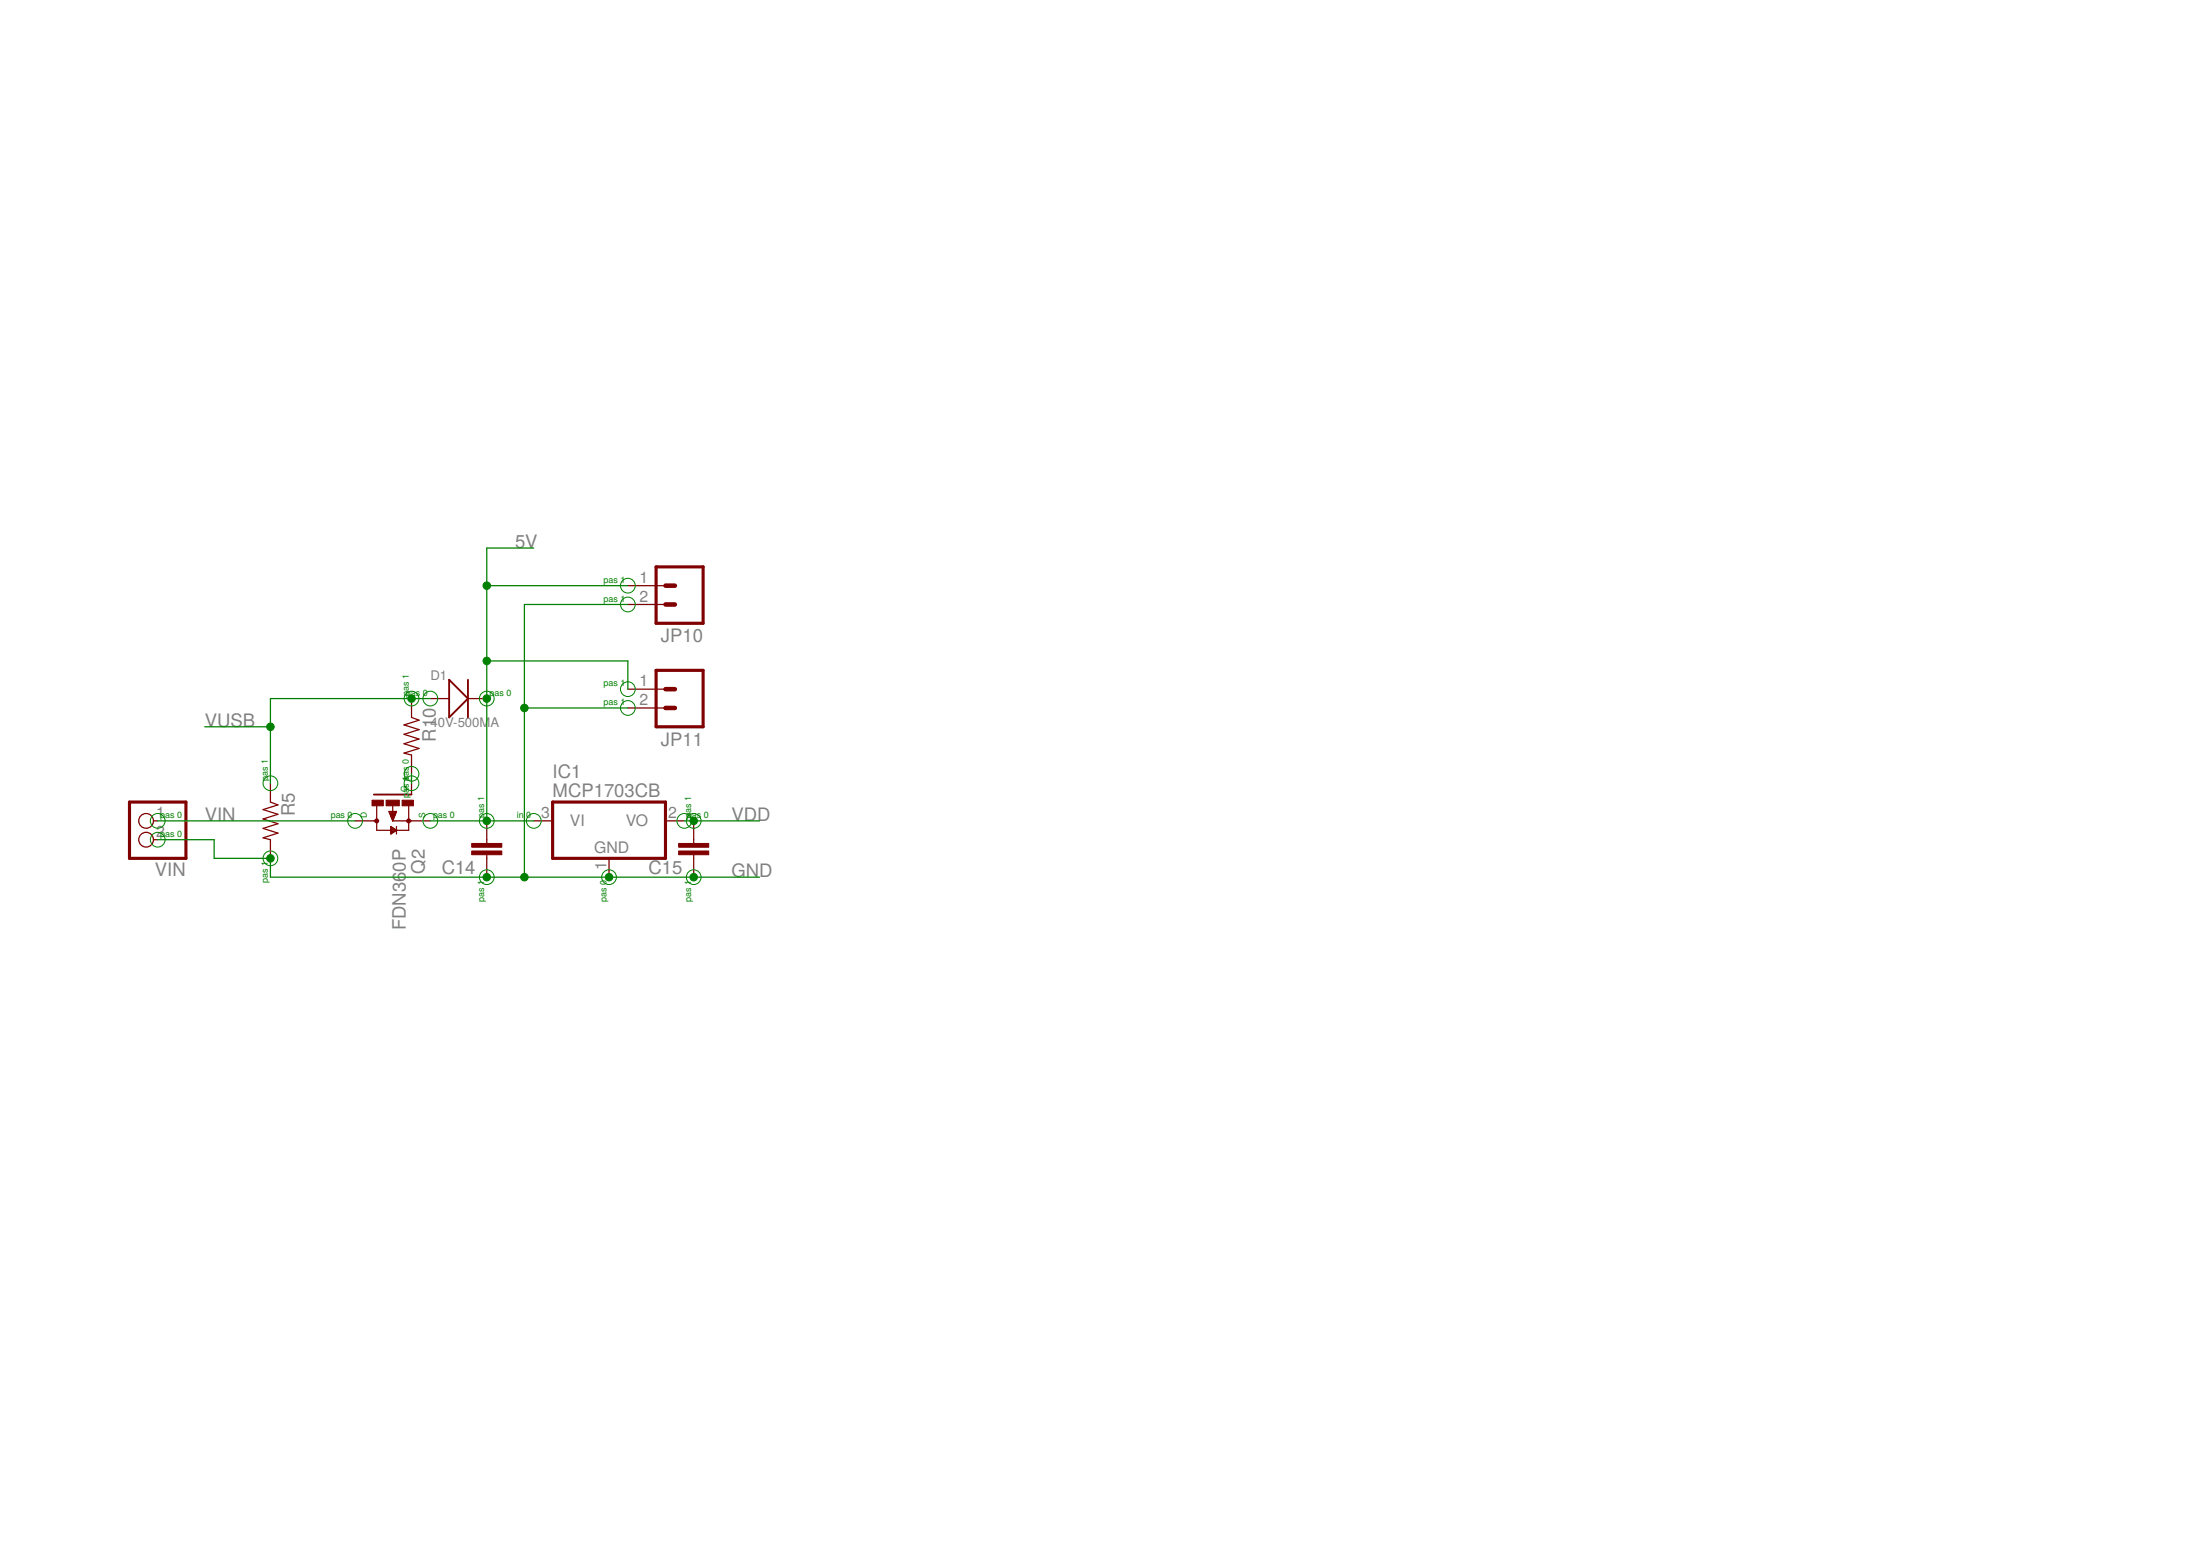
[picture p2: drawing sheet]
<svg xmlns="http://www.w3.org/2000/svg" width="297mm" height="210mm" viewBox="0 0 297 210" stroke-linecap="round" stroke-linejoin="round" font-family="sans-serif">
<g fill="none" stroke="#800000" stroke-width=".42">
<path d="M88.6 76.5h6.3v7.6h-6.3zM88.6 90.5h6.3v7.6h-6.3zM17.5 108.3h7.6v7.6h-7.6zM74.6 108.3h15.3v7.6h-15.3z"/>
<circle cx="50.9" cy="110.8" r=".13"/>
<circle cx="55.2" cy="110.8" r=".13"/>
</g>
<g fill="none" stroke="#800000" stroke-width=".17">
<path d="M84.8 79.1h5.1M55.6 94.3v2.5l1 .4-2.1 .7 2.1 .6-2.1 .6 2.1 .7-2.1 .6 2.1 .6-2.1 .7 1.1 .2v2.6M58.1 94.3h2.5M63.2 94.3h2.5M84.8 81.6h5.1M84.8 93h5.1M84.8 95.6h5.1M20.7 113.3h.6M20.7 110.8h.6M36.5 105.7v2.6l1 .3-2 .7 2 .6-2 .7 2 .6-2 .6 2 .7-2 .6 1 .2v2.6M47.9 110.8h3M50.9 108.8v3.3h2"/>
<path d="M52.5 109.5h1l-.5 1.3zM52.6 109.6h.9M52.6 109.7h.9M52.6 109.8h.8M52.7 110h.7M52.7 110.1h.6M52.8 111.6l.7 .5-.7 .5zM52.8 112.5h.1M52.8 112.4h.3M52.8 112.2h.5M52.8 112.1h.6M52.8 112h.6"/>
<path d="M52.8 111.9h.5M52.8 111.8h.3M52.8 111.7h.1M52.8 110.2h.5M52.8 110.3h.4M52.9 110.4h.3M52.9 110.6h.2M53 110.7h.1M53 110.8h5.1M53 108.6v2.2M53.5 111.6v1M55.2 108.8v3.3h-1.7"/>
<path d="M55.6 105.7v1.6M65.7 110.8v3.1M65.7 115.4v3M72.1 110.8h2.5M82.2 115.9v2.5M89.9 110.8h2.5M93.7 110.8v3.1M93.7 115.4v3"/>
<circle cx="19.7" cy="110.8" r=".99"/>
<circle cx="19.7" cy="113.3" r=".99"/>
</g>
<path d="M89.9 79.1h1.2M89.9 81.6h1.2M89.9 95.6h1.2M89.9 93h1.2" fill="none" stroke="#800000" stroke-width=".61"/>
<path d="M60.6 91.8l2.6 2.5-2.6 2.5zM63.2 91.8v5M50.5 107.3h5.1" fill="none" stroke="#800000" stroke-width=".25"/>
<g fill="#800000" stroke="#800000" stroke-width=".14">
<path d="M50.2 108h1.6v.8h-1.6z"/>
<path d="M54.3 108h1.5v.8h-1.5z"/>
<path d="M52.1 108h1.8v.8h-1.8z"/>
<path d="M63.7 113.9h4.1v.5h-4.1z"/>
<path d="M63.7 114.9h4.1v.5h-4.1z"/>
<path d="M91.6 113.9h4.1v.5h-4.1z"/>
<path d="M91.6 114.9h4.1v.5h-4.1z"/>
</g>
<g fill="none" stroke="#008000" stroke-width=".14">
<circle cx="84.8" cy="79.1" r=".99"/>
<circle cx="55.6" cy="94.3" r=".99"/>
<circle cx="58.1" cy="94.3" r=".99"/>
<circle cx="65.7" cy="94.3" r=".99"/>
<circle cx="84.8" cy="93" r=".99"/>
<circle cx="84.8" cy="95.6" r=".99"/>
<circle cx="84.8" cy="81.6" r=".99"/>
<circle cx="21.3" cy="113.3" r=".99"/>
<circle cx="21.3" cy="110.8" r=".99"/>
<circle cx="36.5" cy="115.9" r=".99"/>
<circle cx="36.5" cy="105.7" r=".99"/>
<circle cx="47.9" cy="110.8" r=".99"/>
<circle cx="55.6" cy="105.7" r=".99"/>
<circle cx="55.6" cy="104.5" r=".99"/>
<circle cx="58.1" cy="110.8" r=".99"/>
<circle cx="65.7" cy="110.8" r=".99"/>
<circle cx="65.7" cy="118.4" r=".99"/>
<circle cx="72.1" cy="110.8" r=".99"/>
<circle cx="82.2" cy="118.4" r=".99"/>
<circle cx="92.4" cy="110.8" r=".99"/>
<circle cx="93.7" cy="118.4" r=".99"/>
<circle cx="93.7" cy="110.8" r=".99"/>
</g>
<path d="M65.7 79.1h19.1M72.1 74h-6.4v36.8M27.6 98.1h8.9M58.1 94.3h-21.6v11.4M65.7 89.2h19.1v3.8M70.8 95.6h14M84.8 81.6h-14v36.8M21.3 113.3h7.6v2.6h7.6v2.5h66.1M21.3 110.8h26.6M55.6 104.5v1.2M58.1 110.8h14M92.4 110.8h10.2" fill="none" stroke="#008000" stroke-width=".17"/>
<g fill="#008000" stroke="#008000" stroke-width=".14">
<circle cx="36.5" cy="115.9" r=".51"/>
<circle cx="82.2" cy="118.4" r=".51"/>
<circle cx="65.7" cy="118.4" r=".51"/>
<circle cx="93.7" cy="118.4" r=".51"/>
<circle cx="70.8" cy="95.6" r=".51"/>
<circle cx="70.8" cy="118.4" r=".51"/>
<circle cx="93.7" cy="110.8" r=".51"/>
<circle cx="36.5" cy="98.1" r=".51"/>
<circle cx="55.6" cy="94.3" r=".51"/>
<circle cx="65.7" cy="110.8" r=".51"/>
<circle cx="65.7" cy="94.3" r=".51"/>
<circle cx="65.7" cy="89.2" r=".51"/>
<circle cx="65.7" cy="79.1" r=".51"/>
</g>
<g font-size="2.5" fill="#808080">
<text x="69.5" y="74">5V</text>
<text x="89.2" y="86.7">JP10</text>
<text x="27.6" y="98.1">VUSB</text>
<text x="58.8" y="100.1" transform="rotate(-90 58.8 100.1)">R10</text>
<text x="89.2" y="100.6">JP11</text>
<text x="74.6" y="107.6">MCP1703CB</text>
<text x="74.6" y="105.1">IC1</text>
<text x="27.6" y="110.8">VIN</text>
<text x="39.8" y="110.2" transform="rotate(-90 39.8 110.2)">R5</text>
<text x="98.7" y="110.8">VDD</text>
<text x="20.9" y="118.3">VIN</text>
<text x="54.8" y="117.7" transform="rotate(-90 54.8 117.7)">0P</text>
<text x="57.3" y="117.9" transform="rotate(-90 57.3 117.9)">Q2</text>
<text x="59.6" y="118">C14</text>
<text x="87.6" y="118">C15</text>
<text x="98.7" y="118.4">GND</text>
<text x="54.8" y="125.6" transform="rotate(-90 54.8 125.6)">FDN36</text>
</g>
<g font-size="2.1" fill="#808080">
<text x="86.3" y="78.7">1</text>
<text x="86.3" y="81.2">2</text>
<text x="86.3" y="92.7">1</text>
<text x="86.3" y="95.2">2</text>
<text x="21.1" y="113">2</text>
<text x="21.1" y="110.4">1</text>
<text x="73.1" y="110.4">3</text>
<text x="77" y="111.6">VI</text>
<text x="84.5" y="111.6">VO</text>
<text x="90.2" y="110.4">2</text>
<text x="80.2" y="115.1">GND</text>
<text x="81.9" y="117.4" transform="rotate(-90 81.9 117.4)">1</text>
</g>
<g font-size="1.8" fill="#808080">
<text x="58.1" y="91.8">D1</text>
<text x="58.1" y="98.1">40V-500M</text>
<text x="66.2" y="98.1">A</text>
</g>
<g font-size="1.2" fill="#008000">
<text x="81.5" y="78.7">pas 1</text>
<text x="81.5" y="81.2">pas 1</text>
<text x="55.2" y="93.9" transform="rotate(-90 55.2 93.9)">pas 1</text>
<text x="55.5" y="93.9">as 0</text>
<text x="66.1" y="93.9">pas 0</text>
<text x="81.5" y="92.7">pas 1</text>
<text x="81.5" y="95.2">pas 1</text>
<text x="36.2" y="105.4" transform="rotate(-90 36.2 105.4)">pas 1</text>
<text x="55.2" y="107.7" transform="rotate(-90 55.2 107.7)">p</text>
<text x="55.2" y="107.1" transform="rotate(-90 55.2 107.1)">aGs 1</text>
<text x="55.2" y="105.4" transform="rotate(-90 55.2 105.4)">pas 0</text>
<text x="21.6" y="113">pas 0</text>
<text x="21.6" y="110.4">pas 0</text>
<text x="44.7" y="110.4">pas 0</text>
<text x="58.5" y="110.4">pas 0</text>
<text x="65.4" y="110.4" transform="rotate(-90 65.4 110.4)">pas 1</text>
<text x="69.8" y="110.4">in</text>
<text x="71.1" y="110.4">0</text>
<text x="92.8" y="110.4">pas 0</text>
<text x="93.3" y="110.4" transform="rotate(-90 93.3 110.4)">pas 1</text>
<text x="36.2" y="119.2" transform="rotate(-90 36.2 119.2)">pas 1</text>
<text x="65.4" y="121.7" transform="rotate(-90 65.4 121.7)">pas 1</text>
<text x="81.9" y="121.7" transform="rotate(-90 81.9 121.7)">pas 0</text>
<text x="93.3" y="121.7" transform="rotate(-90 93.3 121.7)">pas 1</text>
</g>
<g font-size="1.1" fill="#008000">
<text x="49.5" y="110.5" transform="rotate(-90 49.5 110.5)">D</text>
<text x="57.4" y="110.4" transform="rotate(-90 57.4 110.4)">S</text>
</g>
</svg>
